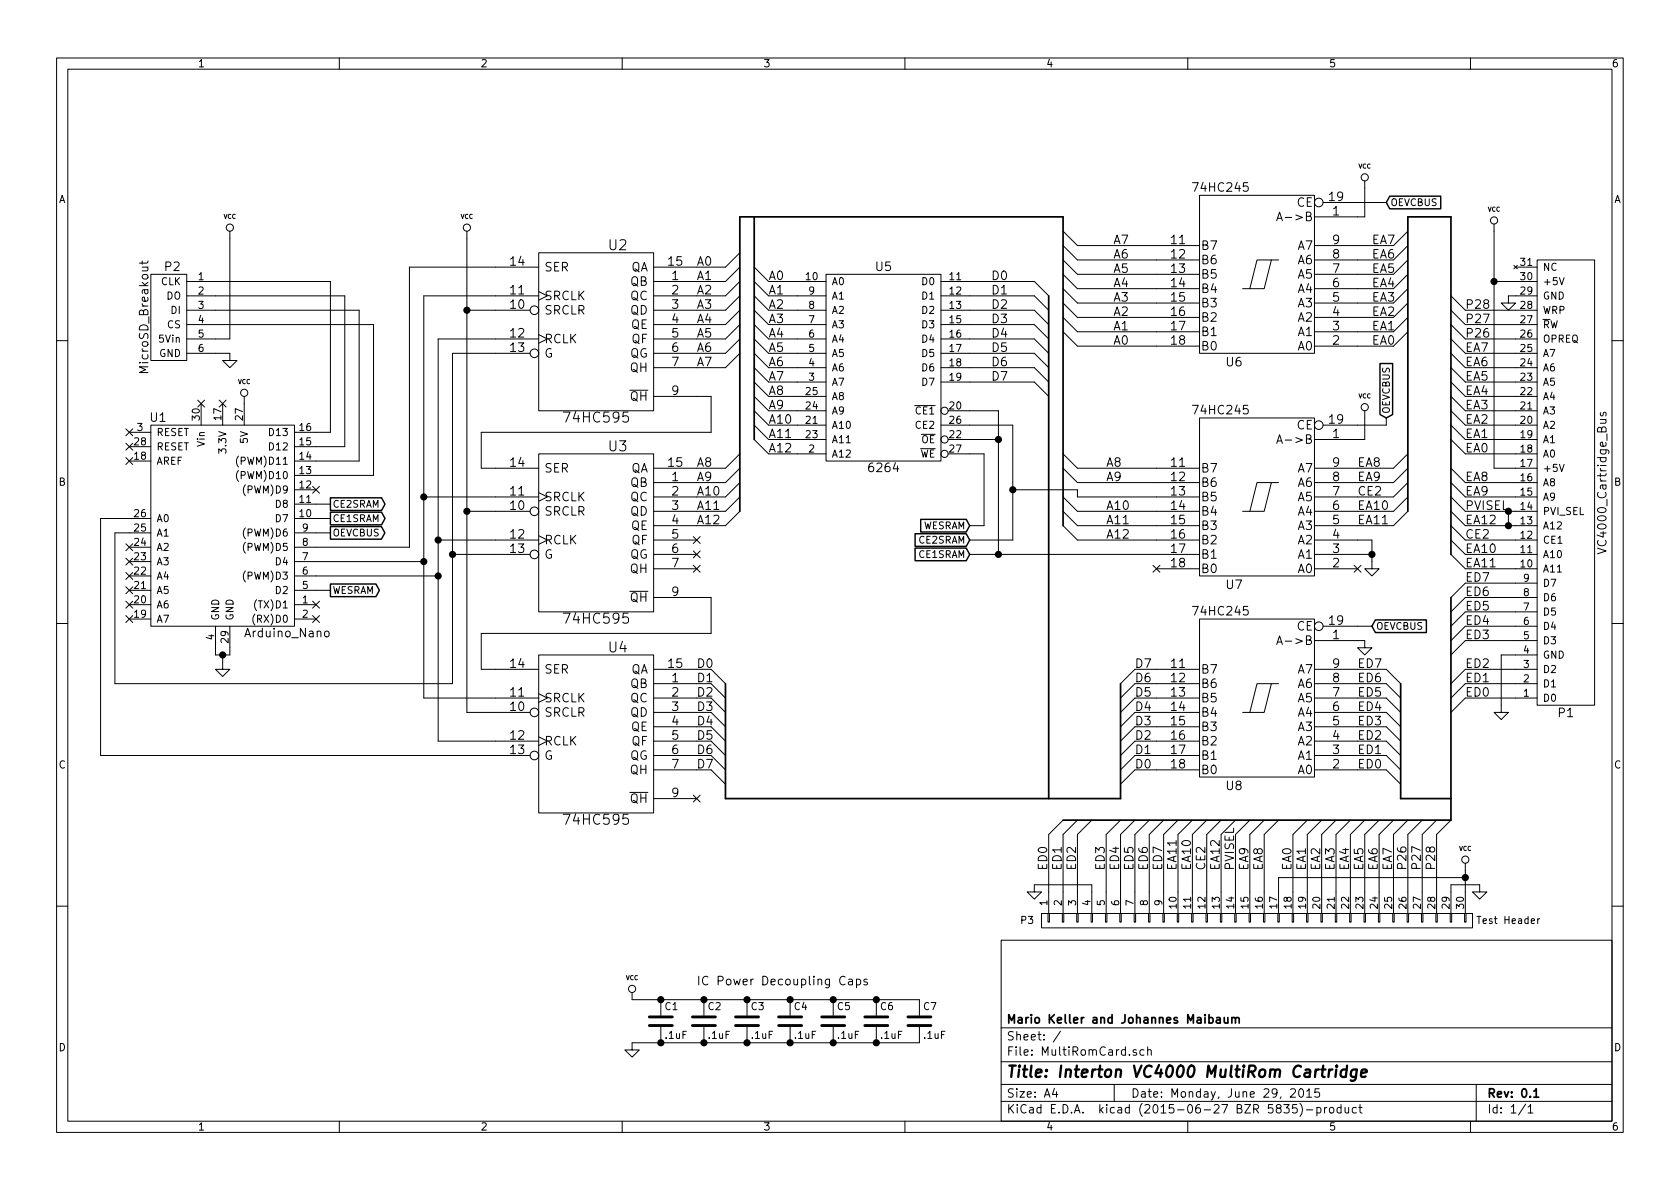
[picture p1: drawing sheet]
EESchema Schematic File Version 2
LIBS:power
LIBS:device
LIBS:transistors
LIBS:conn
LIBS:linear
LIBS:regul
LIBS:74xx
LIBS:cmos4000
LIBS:adc-dac
LIBS:memory
LIBS:xilinx
LIBS:microcontrollers
LIBS:dsp
LIBS:microchip
LIBS:analog_switches
LIBS:motorola
LIBS:texas
LIBS:intel
LIBS:audio
LIBS:interface
LIBS:digital-audio
LIBS:philips
LIBS:display
LIBS:cypress
LIBS:siliconi
LIBS:opto
LIBS:atmel
LIBS:contrib
LIBS:valves
LIBS:MultiRomCard
EELAYER 25 0
EELAYER END
$Descr A4 11693 8268
encoding utf-8
Sheet 1 1
Title "Interton VC4000 MultiRom Cartridge"
Date "Monday, June 29, 2015"
Rev "0.1"
Comp "Mario Keller and Johannes Maibaum"
Comment1 ""
Comment2 ""
Comment3 ""
Comment4 ""
$EndDescr
$Comp
L 74HC595 U2
U 1 1
P 4150 2300
F 0 "U2" H 4300 2900 70  0000 C CNN
F 1 "74HC595" H 4150 1700 70  0000 C CNN
F 2 "Housings_DIP:DIP-16__300_ELL" H 4150 2300 60  0001 C CNN
F 3 "" H 4150 2300 60  0000 C CNN
	1    4150 2300
	1    0    0    -1  
$EndComp
$Comp
L 74HC595 U3
U 1 1
P 4150 3700
F 0 "U3" H 4300 4300 70  0000 C CNN
F 1 "74HC595" H 4150 3100 70  0000 C CNN
F 2 "Housings_DIP:DIP-16__300_ELL" H 4150 3700 60  0001 C CNN
F 3 "" H 4150 3700 60  0000 C CNN
	1    4150 3700
	1    0    0    -1  
$EndComp
$Comp
L 74HC595 U4
U 1 1
P 4150 5100
F 0 "U4" H 4300 5700 70  0000 C CNN
F 1 "74HC595" H 4150 4500 70  0000 C CNN
F 2 "Housings_DIP:DIP-16__300_ELL" H 4150 5100 60  0001 C CNN
F 3 "" H 4150 5100 60  0000 C CNN
	1    4150 5100
	1    0    0    -1  
$EndComp
$Comp
L 74HC245 U7
U 1 1
P 8750 3450
F 0 "U7" H 8850 4025 60  0000 L BNN
F 1 "74HC245" H 8800 2875 60  0000 L TNN
F 2 "Housings_DIP:DIP-20__300_ELL" H 8750 3450 60  0001 C CNN
F 3 "" H 8750 3450 60  0000 C CNN
	1    8750 3450
	-1   0    0    1   
$EndComp
$Comp
L 74HC245 U8
U 1 1
P 8750 4850
F 0 "U8" H 8850 5425 60  0000 L BNN
F 1 "74HC245" H 8800 4275 60  0000 L TNN
F 2 "Housings_DIP:DIP-20__300_ELL" H 8750 4850 60  0001 C CNN
F 3 "" H 8750 4850 60  0000 C CNN
	1    8750 4850
	-1   0    0    1   
$EndComp
$Comp
L 6264 U5
U 1 1
P 6150 2550
F 0 "U5" H 6150 3250 60  0000 C CNN
F 1 "6264" H 6150 1850 60  0000 C CNN
F 2 "Housings_DIP:DIP-28__600_ELL" H 6150 2650 60  0001 C CNN
F 3 "" H 6150 2650 60  0000 C CNN
	1    6150 2550
	1    0    0    -1  
$EndComp
Entry Wire Line
	5250 2050 5350 2150
Entry Wire Line
	5250 2150 5350 2250
Entry Wire Line
	5250 2250 5350 2350
Entry Wire Line
	5250 2350 5350 2450
Entry Wire Line
	5250 2450 5350 2550
Entry Wire Line
	5250 2550 5350 2650
Entry Wire Line
	5250 2650 5350 2750
Entry Wire Line
	5250 2750 5350 2850
Entry Wire Line
	5250 2850 5350 2950
Entry Wire Line
	5250 2950 5350 3050
Entry Wire Line
	5250 3050 5350 3150
Entry Wire Line
	5250 1950 5350 2050
Entry Wire Line
	5250 1850 5350 1950
Text Label 5350 1950 0    60   ~ 0
A0
Text Label 5350 2050 0    60   ~ 0
A1
Text Label 5350 2150 0    60   ~ 0
A2
Text Label 5350 2250 0    60   ~ 0
A3
Text Label 5350 2350 0    60   ~ 0
A4
Text Label 5350 2450 0    60   ~ 0
A5
Text Label 5350 2550 0    60   ~ 0
A6
Text Label 5350 2650 0    60   ~ 0
A7
Text Label 5350 2750 0    60   ~ 0
A8
Text Label 5350 2850 0    60   ~ 0
A9
Text Label 5350 2950 0    60   ~ 0
A10
Text Label 5350 3050 0    60   ~ 0
A11
Text Label 5350 3150 0    60   ~ 0
A12
Entry Wire Line
	7200 1950 7300 2050
Entry Wire Line
	7200 2050 7300 2150
Entry Wire Line
	7200 2250 7300 2350
Entry Wire Line
	7200 2350 7300 2450
Entry Wire Line
	7200 2450 7300 2550
Entry Wire Line
	7200 2550 7300 2650
Entry Wire Line
	7200 2650 7300 2750
Entry Wire Line
	7200 2150 7300 2250
Text Label 6900 1950 0    60   ~ 0
D0
Text Label 6900 2050 0    60   ~ 0
D1
Text Label 6900 2150 0    60   ~ 0
D2
Text Label 6900 2250 0    60   ~ 0
D3
Text Label 6900 2350 0    60   ~ 0
D4
Text Label 6900 2450 0    60   ~ 0
D5
Text Label 6900 2550 0    60   ~ 0
D6
Text Label 6900 2650 0    60   ~ 0
D7
Entry Wire Line
	5050 1850 5150 1750
Entry Wire Line
	5050 1950 5150 1850
Entry Wire Line
	5050 2050 5150 1950
Entry Wire Line
	5050 2150 5150 2050
Entry Wire Line
	5050 2250 5150 2150
Entry Wire Line
	5050 2350 5150 2250
Entry Wire Line
	5050 2450 5150 2350
Entry Wire Line
	5050 2550 5150 2450
Entry Wire Line
	5050 3250 5150 3150
Entry Wire Line
	5050 3350 5150 3250
Entry Wire Line
	5050 3450 5150 3350
Entry Wire Line
	5050 3650 5150 3550
Entry Wire Line
	5050 3550 5150 3450
Text Label 4850 1850 0    60   ~ 0
A0
Text Label 4850 1950 0    60   ~ 0
A1
Text Label 4850 2050 0    60   ~ 0
A2
Text Label 4850 2150 0    60   ~ 0
A3
Text Label 4850 2250 0    60   ~ 0
A4
Text Label 4850 2350 0    60   ~ 0
A5
Text Label 4850 2450 0    60   ~ 0
A6
Text Label 4850 2550 0    60   ~ 0
A7
Text Label 4850 3250 0    60   ~ 0
A8
Text Label 4850 3350 0    60   ~ 0
A9
Text Label 4850 3450 0    60   ~ 0
A10
Text Label 4850 3550 0    60   ~ 0
A11
Text Label 4850 3650 0    60   ~ 0
A12
NoConn ~ 4850 3750
NoConn ~ 4850 3850
NoConn ~ 4850 3950
Entry Wire Line
	7400 1600 7500 1700
Entry Wire Line
	7400 1700 7500 1800
Entry Wire Line
	7400 1800 7500 1900
Entry Wire Line
	7400 1900 7500 2000
Entry Wire Line
	7400 2000 7500 2100
Entry Wire Line
	7400 2200 7500 2300
Entry Wire Line
	7400 2300 7500 2400
Entry Wire Line
	7400 3150 7500 3250
Entry Wire Line
	7400 3250 7500 3350
Entry Wire Line
	7400 3450 7500 3550
Entry Wire Line
	7400 3550 7500 3650
Entry Wire Line
	7400 3650 7500 3750
Text Label 7750 2400 0    60   ~ 0
A0
Text Label 7750 2300 0    60   ~ 0
A1
Text Label 7750 2200 0    60   ~ 0
A2
Text Label 7750 2100 0    60   ~ 0
A3
Text Label 7750 2000 0    60   ~ 0
A4
Text Label 7750 1900 0    60   ~ 0
A5
Text Label 7750 1800 0    60   ~ 0
A6
Text Label 7750 1700 0    60   ~ 0
A7
Text Label 7700 3250 0    60   ~ 0
A8
Text Label 7700 3350 0    60   ~ 0
A9
Text Label 7700 3550 0    60   ~ 0
A10
Text Label 7700 3650 0    60   ~ 0
A11
Text Label 7700 3750 0    60   ~ 0
A12
NoConn ~ 8050 3950
Entry Wire Line
	4950 4650 5050 4750
Entry Wire Line
	4950 4750 5050 4850
Entry Wire Line
	4950 4850 5050 4950
Entry Wire Line
	4950 4950 5050 5050
Entry Wire Line
	4950 5050 5050 5150
Entry Wire Line
	4950 5150 5050 5250
Entry Wire Line
	4950 5250 5050 5350
Entry Wire Line
	4950 5350 5050 5450
Entry Wire Line
	7800 4750 7900 4650
Entry Wire Line
	7800 4850 7900 4750
Entry Wire Line
	7800 4950 7900 4850
Entry Wire Line
	7800 5050 7900 4950
Entry Wire Line
	7800 5150 7900 5050
Entry Wire Line
	7800 5250 7900 5150
Entry Wire Line
	7800 5350 7900 5250
Entry Wire Line
	7800 5450 7900 5350
Text Label 4850 4650 0    60   ~ 0
D0
Text Label 4850 4750 0    60   ~ 0
D1
Text Label 4850 4850 0    60   ~ 0
D2
Text Label 4850 4950 0    60   ~ 0
D3
Text Label 4850 5050 0    60   ~ 0
D4
Text Label 4850 5150 0    60   ~ 0
D5
Text Label 4850 5250 0    60   ~ 0
D6
Text Label 4850 5350 0    60   ~ 0
D7
Text Label 7900 5350 0    60   ~ 0
D0
Text Label 7900 5250 0    60   ~ 0
D1
Text Label 7900 5150 0    60   ~ 0
D2
Text Label 7900 5050 0    60   ~ 0
D3
Text Label 7900 4950 0    60   ~ 0
D4
Text Label 7900 4850 0    60   ~ 0
D5
Text Label 7900 4750 0    60   ~ 0
D6
Text Label 7900 4650 0    60   ~ 0
D7
NoConn ~ 4850 5550
Entry Wire Line
	9700 2400 9800 2300
Entry Wire Line
	9700 2300 9800 2200
Entry Wire Line
	9700 2200 9800 2100
Entry Wire Line
	9700 2100 9800 2000
Entry Wire Line
	9700 2000 9800 1900
Entry Wire Line
	9700 1900 9800 1800
Entry Wire Line
	9700 1800 9800 1700
Entry Wire Line
	9700 1700 9800 1600
Entry Wire Line
	9700 3250 9800 3150
Entry Wire Line
	9700 3350 9800 3250
Entry Wire Line
	9700 3550 9800 3450
Entry Wire Line
	9700 3650 9800 3550
Entry Wire Line
	10100 2450 10200 2550
Entry Wire Line
	10100 2350 10200 2450
Entry Wire Line
	10100 2550 10200 2650
Entry Wire Line
	10100 2650 10200 2750
Entry Wire Line
	10100 2750 10200 2850
Entry Wire Line
	10100 2850 10200 2950
Entry Wire Line
	10100 2950 10200 3050
Entry Wire Line
	10100 3050 10200 3150
Entry Wire Line
	10100 3250 10200 3350
Entry Wire Line
	10100 3350 10200 3450
Entry Wire Line
	10100 3750 10200 3850
Entry Wire Line
	10100 3850 10200 3950
Text Label 9550 2400 0    60   ~ 0
EA0
Text Label 9550 2300 0    60   ~ 0
EA1
Text Label 9550 2200 0    60   ~ 0
EA2
Text Label 9550 2100 0    60   ~ 0
EA3
Text Label 9550 2000 0    60   ~ 0
EA4
Text Label 9550 1900 0    60   ~ 0
EA5
Text Label 9550 1800 0    60   ~ 0
EA6
Text Label 9550 1700 0    60   ~ 0
EA7
Text Label 9450 3250 0    60   ~ 0
EA8
Text Label 9450 3350 0    60   ~ 0
EA9
Text Label 9450 3550 0    60   ~ 0
EA10
Text Label 9450 3650 0    60   ~ 0
EA11
Entry Wire Line
	9650 4650 9750 4750
Entry Wire Line
	9650 4750 9750 4850
Entry Wire Line
	9650 4850 9750 4950
Entry Wire Line
	9650 4950 9750 5050
Entry Wire Line
	9650 5050 9750 5150
Entry Wire Line
	9650 5150 9750 5250
Entry Wire Line
	9650 5250 9750 5350
Entry Wire Line
	9650 5350 9750 5450
Entry Wire Line
	10100 4250 10200 4150
Entry Wire Line
	10100 4150 10200 4050
Entry Wire Line
	10100 4350 10200 4250
Entry Wire Line
	10100 4450 10200 4350
Entry Wire Line
	10100 4550 10200 4450
Entry Wire Line
	10100 4850 10200 4750
Entry Wire Line
	10100 4950 10200 4850
Text Label 10200 4050 0    60   ~ 0
ED7
Text Label 10200 4150 0    60   ~ 0
ED6
Text Label 10200 4250 0    60   ~ 0
ED5
Text Label 10200 4350 0    60   ~ 0
ED4
Text Label 10200 4450 0    60   ~ 0
ED3
Text Label 10200 4650 0    60   ~ 0
ED2
Text Label 10200 4750 0    60   ~ 0
ED1
Text Label 10200 4850 0    60   ~ 0
ED0
Text Label 9450 5350 0    60   ~ 0
ED0
Text Label 9450 5250 0    60   ~ 0
ED1
Text Label 9450 5150 0    60   ~ 0
ED2
Text Label 9450 5050 0    60   ~ 0
ED3
Text Label 9450 4950 0    60   ~ 0
ED4
Text Label 9450 4850 0    60   ~ 0
ED5
Text Label 9450 4750 0    60   ~ 0
ED6
Text Label 9450 4650 0    60   ~ 0
ED7
Text Label 10200 2450 0    60   ~ 0
EA7
Text Label 10200 2550 0    60   ~ 0
EA6
Text Label 10200 2650 0    60   ~ 0
EA5
Text Label 10200 2750 0    60   ~ 0
EA4
Text Label 10200 2850 0    60   ~ 0
EA3
Text Label 10200 2950 0    60   ~ 0
EA2
Text Label 10200 3050 0    60   ~ 0
EA1
Text Label 10200 3150 0    60   ~ 0
EA0
Text Label 10200 3350 0    60   ~ 0
EA8
Text Label 10200 3450 0    60   ~ 0
EA9
Text Label 10200 3850 0    60   ~ 0
EA10
Text Label 10200 3950 0    60   ~ 0
EA11
$Comp
L VCC #PWR01
U 1 1
P 10400 1600
F 0 "#PWR01" H 10400 1700 30  0001 C CNN
F 1 "VCC" H 10400 1750 30  0000 C CNN
F 2 "" H 10400 1600 60  0000 C CNN
F 3 "" H 10400 1600 60  0000 C CNN
	1    10400 1600
	1    0    0    -1  
$EndComp
NoConn ~ 1400 2800
NoConn ~ 1550 2800
NoConn ~ 900  3000
NoConn ~ 900  3100
NoConn ~ 900  3200
$Comp
L VCC #PWR02
U 1 1
P 1700 2800
F 0 "#PWR02" H 1700 2900 30  0001 C CNN
F 1 "VCC" H 1700 2950 30  0000 C CNN
F 2 "" H 1700 2800 60  0000 C CNN
F 3 "" H 1700 2800 60  0000 C CNN
	1    1700 2800
	1    0    0    -1  
$EndComp
Text GLabel 6750 3650 0    48   Input ~ 0
WESRAM
Text GLabel 2300 4100 2    48   Output ~ 0
WESRAM
Text GLabel 2300 3600 2    48   Output ~ 0
CE1SRAM
Text GLabel 2300 3500 2    48   Output ~ 0
CE2SRAM
Text GLabel 6750 3750 0    48   Input ~ 0
CE2SRAM
Text GLabel 6750 3850 0    48   Input ~ 0
CE1SRAM
NoConn ~ 2200 4300
NoConn ~ 2200 4200
$Comp
L VCC #PWR03
U 1 1
P 3250 1650
F 0 "#PWR03" H 3250 1750 30  0001 C CNN
F 1 "VCC" H 3250 1800 30  0000 C CNN
F 2 "" H 3250 1650 60  0000 C CNN
F 3 "" H 3250 1650 60  0000 C CNN
	1    3250 1650
	1    0    0    -1  
$EndComp
$Comp
L GND #PWR04
U 1 1
P 9500 4450
F 0 "#PWR04" H 9500 4450 30  0001 C CNN
F 1 "GND" H 9500 4380 30  0001 C CNN
F 2 "" H 9500 4450 60  0000 C CNN
F 3 "" H 9500 4450 60  0000 C CNN
	1    9500 4450
	1    0    0    -1  
$EndComp
$Comp
L VCC #PWR05
U 1 1
P 9500 2900
F 0 "#PWR05" H 9500 3000 30  0001 C CNN
F 1 "VCC" H 9500 3050 30  0000 C CNN
F 2 "" H 9500 2900 60  0000 C CNN
F 3 "" H 9500 2900 60  0000 C CNN
	1    9500 2900
	1    0    0    -1  
$EndComp
Text GLabel 2300 3700 2    48   Output ~ 0
OEVCBUS
Text GLabel 9650 2900 1    48   Input ~ 0
OEVCBUS
Text GLabel 9550 4350 2    48   Input ~ 0
OEVCBUS
Text GLabel 9650 1400 2    48   Input ~ 0
OEVCBUS
NoConn ~ 9450 3950
$Comp
L GND #PWR06
U 1 1
P 10450 4900
F 0 "#PWR06" H 10450 4900 30  0001 C CNN
F 1 "GND" H 10450 4830 30  0001 C CNN
F 2 "" H 10450 4900 60  0000 C CNN
F 3 "" H 10450 4900 60  0000 C CNN
	1    10450 4900
	1    0    0    -1  
$EndComp
$Comp
L GND #PWR07
U 1 1
P 9550 3900
F 0 "#PWR07" H 9550 3900 30  0001 C CNN
F 1 "GND" H 9550 3830 30  0001 C CNN
F 2 "" H 9550 3900 60  0000 C CNN
F 3 "" H 9550 3900 60  0000 C CNN
	1    9550 3900
	1    0    0    -1  
$EndComp
NoConn ~ 900  4000
NoConn ~ 900  4100
NoConn ~ 900  4200
NoConn ~ 900  4300
Entry Wire Line
	10100 4750 10200 4650
Entry Wire Line
	7400 2100 7500 2200
$Comp
L C C1
U 1 1
P 4600 7100
F 0 "C1" H 4625 7200 50  0000 L CNN
F 1 ".1uF" H 4625 7000 50  0000 L CNN
F 2 "Capacitors_ThroughHole:C_Disc_D6_P5" H 4638 6950 30  0001 C CNN
F 3 "" H 4600 7100 60  0000 C CNN
	1    4600 7100
	1    0    0    -1  
$EndComp
$Comp
L C C2
U 1 1
P 4900 7100
F 0 "C2" H 4925 7200 50  0000 L CNN
F 1 ".1uF" H 4925 7000 50  0000 L CNN
F 2 "Capacitors_ThroughHole:C_Disc_D6_P5" H 4938 6950 30  0001 C CNN
F 3 "" H 4900 7100 60  0000 C CNN
	1    4900 7100
	1    0    0    -1  
$EndComp
$Comp
L C C3
U 1 1
P 5200 7100
F 0 "C3" H 5225 7200 50  0000 L CNN
F 1 ".1uF" H 5225 7000 50  0000 L CNN
F 2 "Capacitors_ThroughHole:C_Disc_D6_P5" H 5238 6950 30  0001 C CNN
F 3 "" H 5200 7100 60  0000 C CNN
	1    5200 7100
	1    0    0    -1  
$EndComp
$Comp
L C C4
U 1 1
P 5500 7100
F 0 "C4" H 5525 7200 50  0000 L CNN
F 1 ".1uF" H 5525 7000 50  0000 L CNN
F 2 "Capacitors_ThroughHole:C_Disc_D6_P5" H 5538 6950 30  0001 C CNN
F 3 "" H 5500 7100 60  0000 C CNN
	1    5500 7100
	1    0    0    -1  
$EndComp
$Comp
L C C5
U 1 1
P 5800 7100
F 0 "C5" H 5825 7200 50  0000 L CNN
F 1 ".1uF" H 5825 7000 50  0000 L CNN
F 2 "Capacitors_ThroughHole:C_Disc_D6_P5" H 5838 6950 30  0001 C CNN
F 3 "" H 5800 7100 60  0000 C CNN
	1    5800 7100
	1    0    0    -1  
$EndComp
$Comp
L C C6
U 1 1
P 6100 7100
F 0 "C6" H 6125 7200 50  0000 L CNN
F 1 ".1uF" H 6125 7000 50  0000 L CNN
F 2 "Capacitors_ThroughHole:C_Disc_D6_P5" H 6138 6950 30  0001 C CNN
F 3 "" H 6100 7100 60  0000 C CNN
	1    6100 7100
	1    0    0    -1  
$EndComp
$Comp
L C C7
U 1 1
P 6400 7100
F 0 "C7" H 6425 7200 50  0000 L CNN
F 1 ".1uF" H 6425 7000 50  0000 L CNN
F 2 "Capacitors_ThroughHole:C_Disc_D6_P5" H 6438 6950 30  0001 C CNN
F 3 "" H 6400 7100 60  0000 C CNN
	1    6400 7100
	1    0    0    -1  
$EndComp
$Comp
L GND #PWR08
U 1 1
P 4400 7250
F 0 "#PWR08" H 4400 7250 30  0001 C CNN
F 1 "GND" H 4400 7180 30  0001 C CNN
F 2 "" H 4400 7250 60  0000 C CNN
F 3 "" H 4400 7250 60  0000 C CNN
	1    4400 7250
	1    0    0    -1  
$EndComp
$Comp
L VCC #PWR09
U 1 1
P 4400 6950
F 0 "#PWR09" H 4400 7050 30  0001 C CNN
F 1 "VCC" H 4400 7100 30  0000 C CNN
F 2 "" H 4400 6950 60  0000 C CNN
F 3 "" H 4400 6950 60  0000 C CNN
	1    4400 6950
	1    0    0    -1  
$EndComp
Text Notes 4850 6850 0    60   ~ 0
IC Power Decoupling Caps
$Comp
L GND #PWR010
U 1 1
P 10500 2050
F 0 "#PWR010" H 10500 2050 30  0001 C CNN
F 1 "GND" H 10500 1980 30  0001 C CNN
F 2 "" H 10500 2050 60  0000 C CNN
F 3 "" H 10500 2050 60  0000 C CNN
	1    10500 2050
	1    0    0    -1  
$EndComp
$Comp
L GND #PWR011
U 1 1
P 1600 2450
F 0 "#PWR011" H 1600 2450 30  0001 C CNN
F 1 "GND" H 1600 2380 30  0001 C CNN
F 2 "" H 1600 2450 60  0000 C CNN
F 3 "" H 1600 2450 60  0000 C CNN
	1    1600 2450
	1    0    0    -1  
$EndComp
NoConn ~ 2200 3400
Wire Wire Line
	4950 3000 3350 3000
Wire Wire Line
	4950 4400 3350 4400
Wire Wire Line
	5350 1950 5550 1950
Wire Wire Line
	5550 2150 5350 2150
Wire Wire Line
	5550 2250 5350 2250
Wire Wire Line
	5550 2350 5350 2350
Wire Wire Line
	5550 2450 5350 2450
Wire Wire Line
	5550 2550 5350 2550
Wire Wire Line
	5550 2650 5350 2650
Wire Wire Line
	5550 2750 5350 2750
Wire Wire Line
	5550 2850 5350 2850
Wire Wire Line
	5550 2950 5350 2950
Wire Wire Line
	5550 3050 5350 3050
Wire Wire Line
	5550 3150 5350 3150
Wire Wire Line
	5550 2050 5350 2050
Wire Wire Line
	6750 1950 7200 1950
Wire Wire Line
	6750 2050 7200 2050
Wire Wire Line
	6750 2150 7200 2150
Wire Wire Line
	6750 2250 7200 2250
Wire Wire Line
	6750 2350 7200 2350
Wire Wire Line
	6750 2450 7200 2450
Wire Wire Line
	6750 2550 7200 2550
Wire Wire Line
	6750 2650 7200 2650
Wire Wire Line
	4850 1850 5050 1850
Wire Wire Line
	4850 1950 5050 1950
Wire Wire Line
	4850 2050 5050 2050
Wire Wire Line
	4850 2150 5050 2150
Wire Wire Line
	4850 2250 5050 2250
Wire Wire Line
	4850 2350 5050 2350
Wire Wire Line
	4850 2450 5050 2450
Wire Wire Line
	4850 2550 5050 2550
Wire Wire Line
	4850 3250 5050 3250
Wire Wire Line
	4850 3350 5050 3350
Wire Wire Line
	4850 3450 5050 3450
Wire Wire Line
	4850 3550 5050 3550
Wire Wire Line
	4850 3650 5050 3650
Wire Bus Line
	5150 1500 5150 3550
Wire Bus Line
	5250 1500 5250 3050
Wire Wire Line
	7500 3250 8050 3250
Wire Wire Line
	7500 3350 8050 3350
Wire Wire Line
	7500 2400 8050 2400
Wire Wire Line
	7500 2300 8050 2300
Wire Wire Line
	7500 2200 8050 2200
Wire Wire Line
	7500 2100 8050 2100
Wire Wire Line
	7500 2000 8050 2000
Wire Wire Line
	7500 1900 8050 1900
Wire Wire Line
	7500 1800 8050 1800
Wire Wire Line
	7500 1700 8050 1700
Wire Bus Line
	7400 1500 7400 3650
Wire Wire Line
	6750 3150 6850 3150
Wire Wire Line
	6750 3050 6950 3050
Wire Wire Line
	6950 2850 6950 3850
Wire Bus Line
	7300 2050 7300 5550
Wire Wire Line
	7900 4750 8050 4750
Wire Wire Line
	7900 4650 8050 4650
Wire Wire Line
	7900 4850 8050 4850
Wire Wire Line
	7900 4950 8050 4950
Wire Wire Line
	7900 5050 8050 5050
Wire Wire Line
	7900 5150 8050 5150
Wire Wire Line
	7900 5250 8050 5250
Wire Wire Line
	7900 5350 8050 5350
Wire Wire Line
	4850 4650 4950 4650
Wire Wire Line
	4850 4750 4950 4750
Wire Wire Line
	4850 4850 4950 4850
Wire Wire Line
	4850 4950 4950 4950
Wire Wire Line
	4850 5050 4950 5050
Wire Wire Line
	4850 5150 4950 5150
Wire Wire Line
	4850 5250 4950 5250
Wire Wire Line
	4850 5350 4950 5350
Wire Bus Line
	7800 4750 7800 5550
Wire Bus Line
	5050 4750 5050 5550
Wire Wire Line
	4850 4150 4950 4150
Wire Wire Line
	4950 4150 4950 4400
Wire Wire Line
	3350 4400 3350 4650
Wire Wire Line
	3350 4650 3450 4650
Wire Wire Line
	3350 3000 3350 3250
Wire Wire Line
	3350 3250 3450 3250
Wire Wire Line
	4950 3000 4950 2750
Wire Wire Line
	4950 2750 4850 2750
Wire Wire Line
	9450 1700 9700 1700
Wire Wire Line
	9450 1800 9700 1800
Wire Wire Line
	9450 1900 9700 1900
Wire Wire Line
	9450 2000 9700 2000
Wire Wire Line
	9450 2100 9700 2100
Wire Wire Line
	9450 2200 9700 2200
Wire Wire Line
	9450 2300 9700 2300
Wire Wire Line
	9450 2400 9700 2400
Wire Wire Line
	9450 3250 9700 3250
Wire Wire Line
	9450 3350 9700 3350
Wire Bus Line
	5150 1500 7400 1500
Wire Wire Line
	10200 2450 10550 2450
Wire Wire Line
	10200 2550 10550 2550
Wire Wire Line
	10200 2650 10550 2650
Wire Wire Line
	10200 2750 10550 2750
Wire Wire Line
	10200 2850 10550 2850
Wire Wire Line
	10200 2950 10550 2950
Wire Wire Line
	10200 3050 10550 3050
Wire Wire Line
	10200 3150 10550 3150
Wire Wire Line
	10200 3450 10550 3450
Wire Wire Line
	10200 3850 10550 3850
Wire Wire Line
	10200 3950 10550 3950
Wire Bus Line
	10100 1500 10100 3850
Wire Bus Line
	10100 1500 9800 1500
Wire Bus Line
	9800 1500 9800 3550
Wire Wire Line
	9450 4650 9650 4650
Wire Wire Line
	9450 4750 9650 4750
Wire Wire Line
	9450 4850 9650 4850
Wire Wire Line
	9450 4950 9650 4950
Wire Wire Line
	9450 5050 9650 5050
Wire Wire Line
	9450 5150 9650 5150
Wire Wire Line
	9450 5250 9650 5250
Wire Wire Line
	9450 5350 9650 5350
Wire Wire Line
	10200 4850 10550 4850
Wire Wire Line
	10200 4750 10550 4750
Wire Wire Line
	10200 4450 10550 4450
Wire Wire Line
	10200 4350 10550 4350
Wire Wire Line
	10200 4050 10550 4050
Wire Bus Line
	9750 4750 9750 5550
Wire Wire Line
	10400 1600 10400 3250
Wire Wire Line
	10400 3250 10550 3250
Wire Bus Line
	9750 5550 10100 5550
Wire Wire Line
	2200 3800 2850 3800
Wire Wire Line
	2850 3800 2850 1850
Wire Wire Line
	2850 1850 3450 1850
Wire Wire Line
	700  3600 700  5250
Wire Wire Line
	700  5250 3450 5250
Wire Wire Line
	3150 4750 800  4750
Wire Wire Line
	3150 2450 3150 4750
Wire Wire Line
	3150 3850 3450 3850
Wire Wire Line
	3150 2450 3450 2450
Connection ~ 3150 3850
Wire Wire Line
	800  4750 800  3700
Wire Wire Line
	2950 3900 2200 3900
Wire Wire Line
	2950 2050 2950 4850
Wire Wire Line
	2950 2050 3450 2050
Wire Wire Line
	2950 3450 3450 3450
Connection ~ 2950 3450
Wire Wire Line
	2950 4850 3450 4850
Connection ~ 2950 3900
Wire Wire Line
	3050 2350 3050 5150
Wire Wire Line
	3050 3750 3450 3750
Wire Wire Line
	3050 2350 3450 2350
Connection ~ 3050 3750
Wire Wire Line
	3050 4000 2200 4000
Wire Wire Line
	3050 5150 3450 5150
Connection ~ 3050 4000
Wire Wire Line
	2200 4100 2300 4100
Wire Wire Line
	2200 3500 2300 3500
Wire Wire Line
	3250 1650 3250 4950
Wire Wire Line
	3250 2150 3450 2150
Wire Wire Line
	3250 3550 3450 3550
Connection ~ 3250 2150
Wire Wire Line
	3250 4950 3450 4950
Connection ~ 3250 3550
Wire Wire Line
	2200 3600 2300 3600
Wire Wire Line
	2300 3700 2200 3700
Wire Wire Line
	6950 2850 6750 2850
Connection ~ 6950 3050
Wire Wire Line
	6850 3150 6850 3650
Wire Wire Line
	10200 3350 10550 3350
Wire Wire Line
	10200 4150 10550 4150
Wire Wire Line
	10200 4250 10550 4250
Wire Wire Line
	10200 4650 10550 4650
Wire Wire Line
	10450 4900 10450 4550
Wire Wire Line
	10450 4550 10550 4550
Wire Wire Line
	6850 3650 6750 3650
Wire Wire Line
	6750 3850 8050 3850
Wire Wire Line
	9550 3750 9550 3900
Wire Wire Line
	9550 3850 9450 3850
Wire Wire Line
	10200 3550 10550 3550
Wire Wire Line
	10200 3650 10550 3650
Connection ~ 9550 3850
Wire Bus Line
	5050 5550 7800 5550
Connection ~ 6950 3850
Wire Wire Line
	6750 2950 7050 2950
Wire Wire Line
	7050 2950 7050 3750
Wire Wire Line
	10500 2050 10550 2050
Wire Wire Line
	10550 1950 10400 1950
Connection ~ 10400 1950
Wire Wire Line
	9650 1400 9450 1400
Wire Wire Line
	9550 4350 9450 4350
Wire Wire Line
	9500 4450 9450 4450
Wire Bus Line
	10100 5700 10100 4150
Wire Wire Line
	9650 2950 9450 2950
Wire Wire Line
	9650 2950 9650 2900
Wire Wire Line
	9450 3050 9500 3050
Wire Wire Line
	7050 3750 6750 3750
Wire Wire Line
	8050 3750 7500 3750
Wire Wire Line
	8050 3650 7500 3650
Wire Wire Line
	7500 3550 8050 3550
Wire Wire Line
	9550 3750 9450 3750
Wire Wire Line
	9450 3650 9700 3650
Wire Wire Line
	9450 3550 9700 3550
Wire Wire Line
	8050 3450 7500 3450
Wire Wire Line
	7500 3450 7500 3400
Wire Wire Line
	7500 3400 7050 3400
Connection ~ 7050 3400
Wire Wire Line
	4400 6950 6400 6950
Connection ~ 4900 6950
Connection ~ 5200 6950
Connection ~ 5500 6950
Connection ~ 5800 6950
Connection ~ 6100 6950
Wire Wire Line
	4400 7250 6400 7250
Connection ~ 4900 7250
Connection ~ 5200 7250
Connection ~ 5500 7250
Connection ~ 5800 7250
Connection ~ 6100 7250
Connection ~ 4600 6950
Connection ~ 4600 7250
Wire Wire Line
	1500 2350 1600 2350
Wire Wire Line
	1600 2350 1600 1650
Wire Wire Line
	1500 2250 2600 2250
Wire Wire Line
	2600 2250 2600 3300
Wire Wire Line
	2600 3300 2200 3300
Wire Wire Line
	1500 1950 2300 1950
Wire Wire Line
	2300 1950 2300 3000
Wire Wire Line
	2300 3000 2200 3000
Wire Wire Line
	1500 2050 2400 2050
Wire Wire Line
	2400 2050 2400 3100
Wire Wire Line
	2400 3100 2200 3100
Wire Wire Line
	1500 2150 2500 2150
Wire Wire Line
	2500 2150 2500 3200
Wire Wire Line
	2500 3200 2200 3200
Wire Wire Line
	1500 2450 1600 2450
$Comp
L VCC #PWR012
U 1 1
P 1600 1650
F 0 "#PWR012" H 1600 1750 30  0001 C CNN
F 1 "VCC" H 1600 1800 30  0000 C CNN
F 2 "" H 1600 1650 60  0000 C CNN
F 3 "" H 1600 1650 60  0000 C CNN
	1    1600 1650
	1    0    0    -1  
$EndComp
$Comp
L MicroSD_Breakout P2
U 1 1
P 1300 2200
F 0 "P2" H 1400 2550 60  0000 C CNN
F 1 "MicroSD_Breakout" V 1600 2200 60  0000 C CNN
F 2 "Pin_Headers:Pin_Header_Straight_1x06" H 1300 2200 60  0001 C CNN
F 3 "" H 1300 2200 60  0000 C CNN
	1    1300 2200
	-1   0    0    -1  
$EndComp
Wire Wire Line
	800  3700 900  3700
Wire Wire Line
	700  3600 900  3600
NoConn ~ 900  3800
NoConn ~ 900  3900
$Comp
L GND #PWR013
U 1 1
P 1550 4600
F 0 "#PWR013" H 1550 4600 30  0001 C CNN
F 1 "GND" H 1550 4530 30  0001 C CNN
F 2 "" H 1550 4600 60  0000 C CNN
F 3 "" H 1550 4600 60  0000 C CNN
	1    1550 4600
	1    0    0    -1  
$EndComp
Wire Wire Line
	1500 4500 1500 4550
Wire Wire Line
	1500 4550 1600 4550
Wire Wire Line
	1600 4550 1600 4500
Wire Wire Line
	1550 4550 1550 4600
Connection ~ 1550 4550
Entry Wire Line
	9700 3450 9800 3350
Wire Wire Line
	9700 3450 9450 3450
Wire Wire Line
	10550 3750 10200 3750
Entry Wire Line
	10100 3650 10200 3750
Text Label 9450 3450 0    60   ~ 0
CE2
Text Label 10200 3750 0    60   ~ 0
CE2
Entry Wire Line
	10100 3450 10200 3550
Entry Wire Line
	10100 3550 10200 3650
Text Label 10200 3550 0    60   ~ 0
PVISEL
Text Label 10200 3650 0    60   ~ 0
EA12
Wire Wire Line
	7300 6200 7300 5800
Wire Wire Line
	7400 6200 7400 5800
Wire Wire Line
	7500 6200 7500 5800
Wire Wire Line
	7700 6200 7700 5800
Wire Wire Line
	7800 6200 7800 5800
Wire Wire Line
	7900 6200 7900 5800
Wire Wire Line
	8000 6200 8000 5800
Wire Wire Line
	8100 6200 8100 5800
Wire Wire Line
	8200 6200 8200 5800
Wire Wire Line
	8300 6200 8300 5800
Wire Wire Line
	8400 6200 8400 5800
Wire Wire Line
	8500 6200 8500 5800
Wire Wire Line
	8600 6200 8600 5800
Wire Wire Line
	8700 6200 8700 5800
Wire Wire Line
	8800 6200 8800 5800
Wire Wire Line
	9000 6200 9000 5800
Wire Wire Line
	9100 6200 9100 5800
Wire Wire Line
	9200 6200 9200 5800
Wire Wire Line
	9300 6200 9300 5800
Wire Wire Line
	9400 6200 9400 5800
Wire Wire Line
	9500 6200 9500 5800
Wire Wire Line
	9600 6200 9600 5800
Wire Wire Line
	9700 6200 9700 5800
Entry Wire Line
	7300 5800 7400 5700
Entry Wire Line
	7400 5800 7500 5700
Entry Wire Line
	7500 5800 7600 5700
Entry Wire Line
	7700 5800 7800 5700
Entry Wire Line
	7800 5800 7900 5700
Entry Wire Line
	7900 5800 8000 5700
Entry Wire Line
	8000 5800 8100 5700
Entry Wire Line
	8100 5800 8200 5700
Entry Wire Line
	8200 5800 8300 5700
Entry Wire Line
	8300 5800 8400 5700
Entry Wire Line
	8400 5800 8500 5700
Entry Wire Line
	8500 5800 8600 5700
Entry Wire Line
	8600 5800 8700 5700
Entry Wire Line
	8700 5800 8800 5700
Entry Wire Line
	8800 5800 8900 5700
Entry Wire Line
	9000 5800 9100 5700
Entry Wire Line
	9100 5800 9200 5700
Entry Wire Line
	9200 5800 9300 5700
Entry Wire Line
	9300 5800 9400 5700
Entry Wire Line
	9400 5800 9500 5700
Entry Wire Line
	9500 5800 9600 5700
Entry Wire Line
	9600 5800 9700 5700
Entry Wire Line
	9700 5800 9800 5700
Wire Bus Line
	7400 5700 10100 5700
Text Label 7300 6050 1    60   ~ 0
ED0
Text Label 7400 6050 1    60   ~ 0
ED1
Text Label 7500 6050 1    60   ~ 0
ED2
Text Label 7700 6050 1    60   ~ 0
ED3
Text Label 7800 6050 1    60   ~ 0
ED4
Text Label 7900 6050 1    60   ~ 0
ED5
Text Label 8000 6050 1    60   ~ 0
ED6
Text Label 8100 6050 1    60   ~ 0
ED7
Text Label 8200 6050 1    60   ~ 0
EA11
Text Label 8300 6050 1    60   ~ 0
EA10
Text Label 8400 6050 1    60   ~ 0
CE2
Wire Wire Line
	10500 3650 10500 3550
Connection ~ 10500 3550
Connection ~ 10500 3650
Text Label 8500 6050 1    60   ~ 0
EA12
Text Label 8600 6050 1    60   ~ 0
PVISEL
Text Label 8700 6050 1    60   ~ 0
EA9
Text Label 8800 6050 1    60   ~ 0
EA8
Text Label 9000 6050 1    60   ~ 0
EA0
Text Label 9100 6050 1    60   ~ 0
EA1
Text Label 9200 6050 1    60   ~ 0
EA2
Text Label 9300 6050 1    60   ~ 0
EA3
Text Label 9400 6050 1    60   ~ 0
EA4
Text Label 9500 6050 1    60   ~ 0
EA5
Text Label 9600 6050 1    60   ~ 0
EA6
Text Label 9700 6050 1    60   ~ 0
EA7
Wire Wire Line
	7600 6200 7600 6150
Wire Wire Line
	7600 6150 7200 6150
$Comp
L GND #PWR014
U 1 1
P 7200 6150
F 0 "#PWR014" H 7200 6150 30  0001 C CNN
F 1 "GND" H 7200 6080 30  0001 C CNN
F 2 "" H 7200 6150 60  0000 C CNN
F 3 "" H 7200 6150 60  0000 C CNN
	1    7200 6150
	1    0    0    -1  
$EndComp
Wire Wire Line
	8900 6200 8900 6100
Wire Wire Line
	8900 6100 10200 6100
Wire Wire Line
	10200 6050 10200 6200
Wire Wire Line
	10100 6200 10100 6150
$Comp
L GND #PWR015
U 1 1
P 10300 6150
F 0 "#PWR015" H 10300 6150 30  0001 C CNN
F 1 "GND" H 10300 6080 30  0001 C CNN
F 2 "" H 10300 6150 60  0000 C CNN
F 3 "" H 10300 6150 60  0000 C CNN
	1    10300 6150
	1    0    0    -1  
$EndComp
Wire Wire Line
	10100 6150 10300 6150
$Comp
L VCC #PWR016
U 1 1
P 10200 6050
F 0 "#PWR016" H 10200 6150 30  0001 C CNN
F 1 "VCC" H 10200 6200 30  0000 C CNN
F 2 "" H 10200 6050 60  0000 C CNN
F 3 "" H 10200 6050 60  0000 C CNN
	1    10200 6050
	1    0    0    -1  
$EndComp
Connection ~ 10200 6100
Wire Wire Line
	9800 6200 9800 5800
Wire Wire Line
	9900 6200 9900 5800
Wire Wire Line
	10000 6200 10000 5800
$Comp
L VC4000_Cartridge_Bus P1
U 1 1
P 10900 3350
F 0 "P1" H 10900 4950 60  0000 C CNN
F 1 "VC4000_Cartridge_Bus" V 10650 3350 60  0000 C CNN
F 2 "VC4000_MultiRom:VC4000_CartridgeBus" H 10950 3350 60  0001 C CNN
F 3 "" H 10950 3350 60  0000 C CNN
	1    10900 3350
	-1   0    0    1   
$EndComp
Wire Wire Line
	10550 2350 10200 2350
Wire Wire Line
	10550 2250 10200 2250
Wire Wire Line
	10550 2150 10200 2150
Entry Wire Line
	10100 2250 10200 2350
Entry Wire Line
	10100 2150 10200 2250
Entry Wire Line
	10100 2050 10200 2150
Text Label 10200 2150 0    60   ~ 0
P28
Text Label 10200 2250 0    60   ~ 0
P27
Text Label 10200 2350 0    60   ~ 0
P26
Entry Wire Line
	9800 5800 9900 5700
Entry Wire Line
	9900 5800 10000 5700
Entry Wire Line
	10000 5800 10100 5700
$Comp
L CONN_01X30 P3
U 1 1
P 8750 6400
F 0 "P3" V 8750 8000 50  0000 C CNN
F 1 "Test Header" V 8750 4650 50  0000 C CNN
F 2 "Pin_Headers:Pin_Header_Straight_1x30" H 8750 6400 60  0001 C CNN
F 3 "" H 8750 6400 60  0000 C CNN
	1    8750 6400
	0    -1   1    0   
$EndComp
Text Label 9800 6050 1    60   ~ 0
P26
Text Label 9900 6050 1    60   ~ 0
P27
Text Label 10000 6050 1    60   ~ 0
P28
Wire Wire Line
	9500 3050 9500 2900
$Comp
L 74HC245 U6
U 1 1
P 8750 1900
F 0 "U6" H 8850 2475 60  0000 L BNN
F 1 "74HC245" H 8800 1325 60  0000 L TNN
F 2 "Housings_DIP:DIP-20__300_ELL" H 8750 1900 60  0001 C CNN
F 3 "" H 8750 1900 60  0000 C CNN
	1    8750 1900
	-1   0    0    1   
$EndComp
Wire Wire Line
	9450 1500 9500 1500
Wire Wire Line
	9500 1500 9500 1300
$Comp
L VCC #PWR017
U 1 1
P 9500 1300
F 0 "#PWR017" H 9500 1400 30  0001 C CNN
F 1 "VCC" H 9500 1450 30  0000 C CNN
F 2 "" H 9500 1300 60  0000 C CNN
F 3 "" H 9500 1300 60  0000 C CNN
	1    9500 1300
	1    0    0    -1  
$EndComp
$Comp
L Arduino_Nano U1
U 1 1
P 1550 3650
F 0 "U1" H 1100 4400 60  0000 C CNN
F 1 "Arduino_Nano" H 2000 2900 60  0000 C CNN
F 2 "VC4000_MultiRom:Arduino_Nano" H 1550 3500 60  0001 C CNN
F 3 "" H 1550 3500 60  0000 C CNN
	1    1550 3650
	1    0    0    -1  
$EndComp
$EndSCHEMATC
